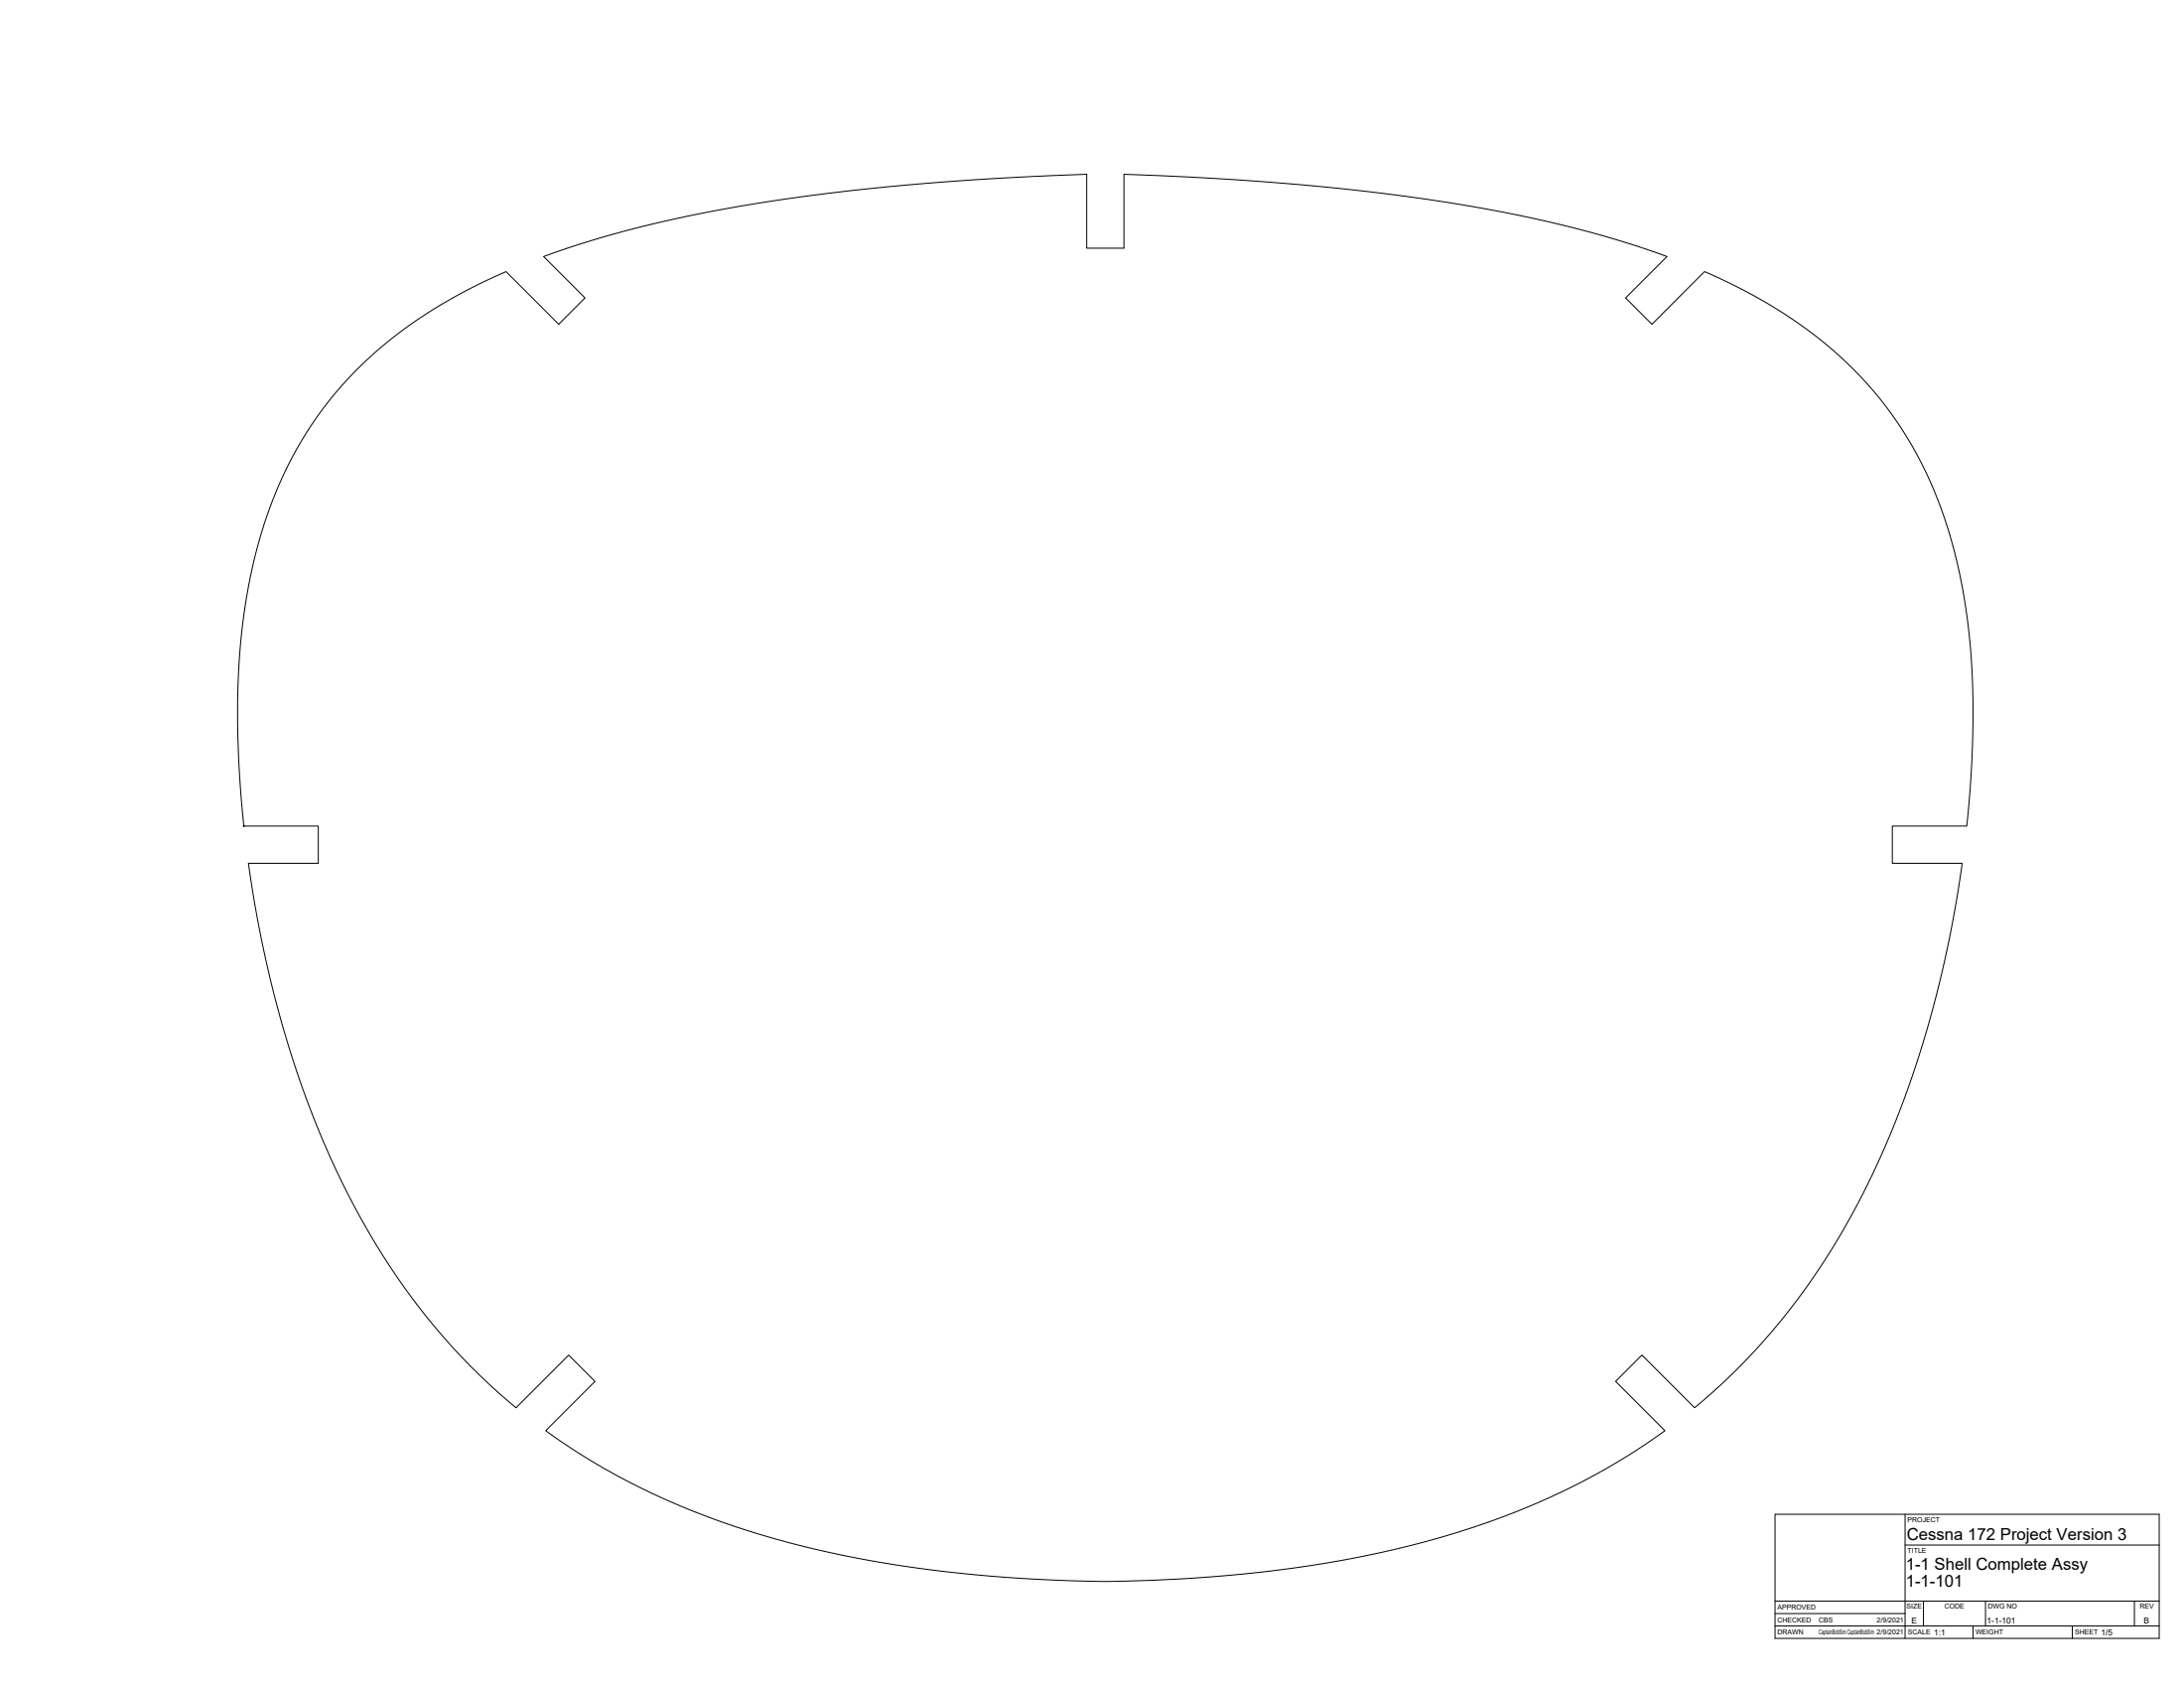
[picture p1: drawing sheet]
<svg xmlns="http://www.w3.org/2000/svg" width="1118mm" height="864mm" viewBox="0 0 1118 864" stroke-linecap="round" stroke-linejoin="round" font-family="sans-serif">
<!-- layer: Visible -->
<path d="M183 189l15-14 18-13 19-11 24-12 27 27 13-14-21-21 18-6 24-7 21-5 26-5 28-5 28-4 61-6 72-4v38h19v-38l58 3 64 6 45 6 42 8 34 8 35 11-21 21 13 14 27-27 16 7 15 8 12 8 11 8a202 202 0 0 1 78 129l4 26 2 28-1 36-3 34h-38v19h36l-2 13-4 25-5 21-11 40-8 21-6 17-16 34a338 338 0 0 1-85 107l-27-27-13 14 25 25-25 16-28 15-22 10-23 8-23 7-25 7-26 5-25 3-28 3-31 2a640 640 0 0 1-213-25l-29-10-25-11-25-14-25-16 25-25-13-14-27 27a360 360 0 0 1-105-152l-11-33-8-28-7-33-6-32h36v-19h-38l-2-27-1-28v-23l2-23a229 229 0 0 1 35-104l10-14z" fill="none" stroke="#000" stroke-width=".51"/>
<circle cx="125" cy="423" r=".2" fill="#000" stroke="#000" stroke-width=".51"/>
<!-- layer: Titleblock -->
<path d="M908 775h197v63h-197zM975 775v63M975 790h130M908 819h197M984 819v13M1016 819v13M1092 819v13M908 832h197M908 826h67M1010 832v6M1060 832v6" fill="none" stroke="#000" stroke-width=".51"/>
<g font-size="8.5">
<text x="976" y="788">Cessna 172 Project Version 3</text>
<text x="975" y="803">1-1 Shell Complete Assy</text>
<text x="975" y="812">1-1-101</text>
</g>
<g font-size="4.3">
<text x="978" y="831">E</text>
<text x="1017" y="831">1-1-101</text>
<text x="1097" y="831">B</text>
<text x="990" y="837">1:1</text>
<text x="1075" y="837">1/5</text>
</g>
<g font-size="3.5">
<text x="976" y="779">PROJECT</text>
<text x="976" y="794">TITLE</text>
<text x="910" y="824">APPROVED</text>
<text x="976" y="823">SIZE</text>
<text x="995" y="823">CODE</text>
<text x="1017" y="823">DWG NO</text>
<text x="1095" y="823">REV</text>
<text x="910" y="830">CHECKED</text>
<text x="931" y="830">CBS</text>
<text x="960" y="830">2/9/2021</text>
<text x="910" y="836">DRAWN</text>
<text x="931" y="836">CaptainBobSim CaptainBobSim 2/9/2021</text>
<text x="976" y="836">SCALE</text>
<text x="1011" y="836">WEIGHT</text>
<text x="1062" y="836">SHEET</text>
</g>
</svg>
